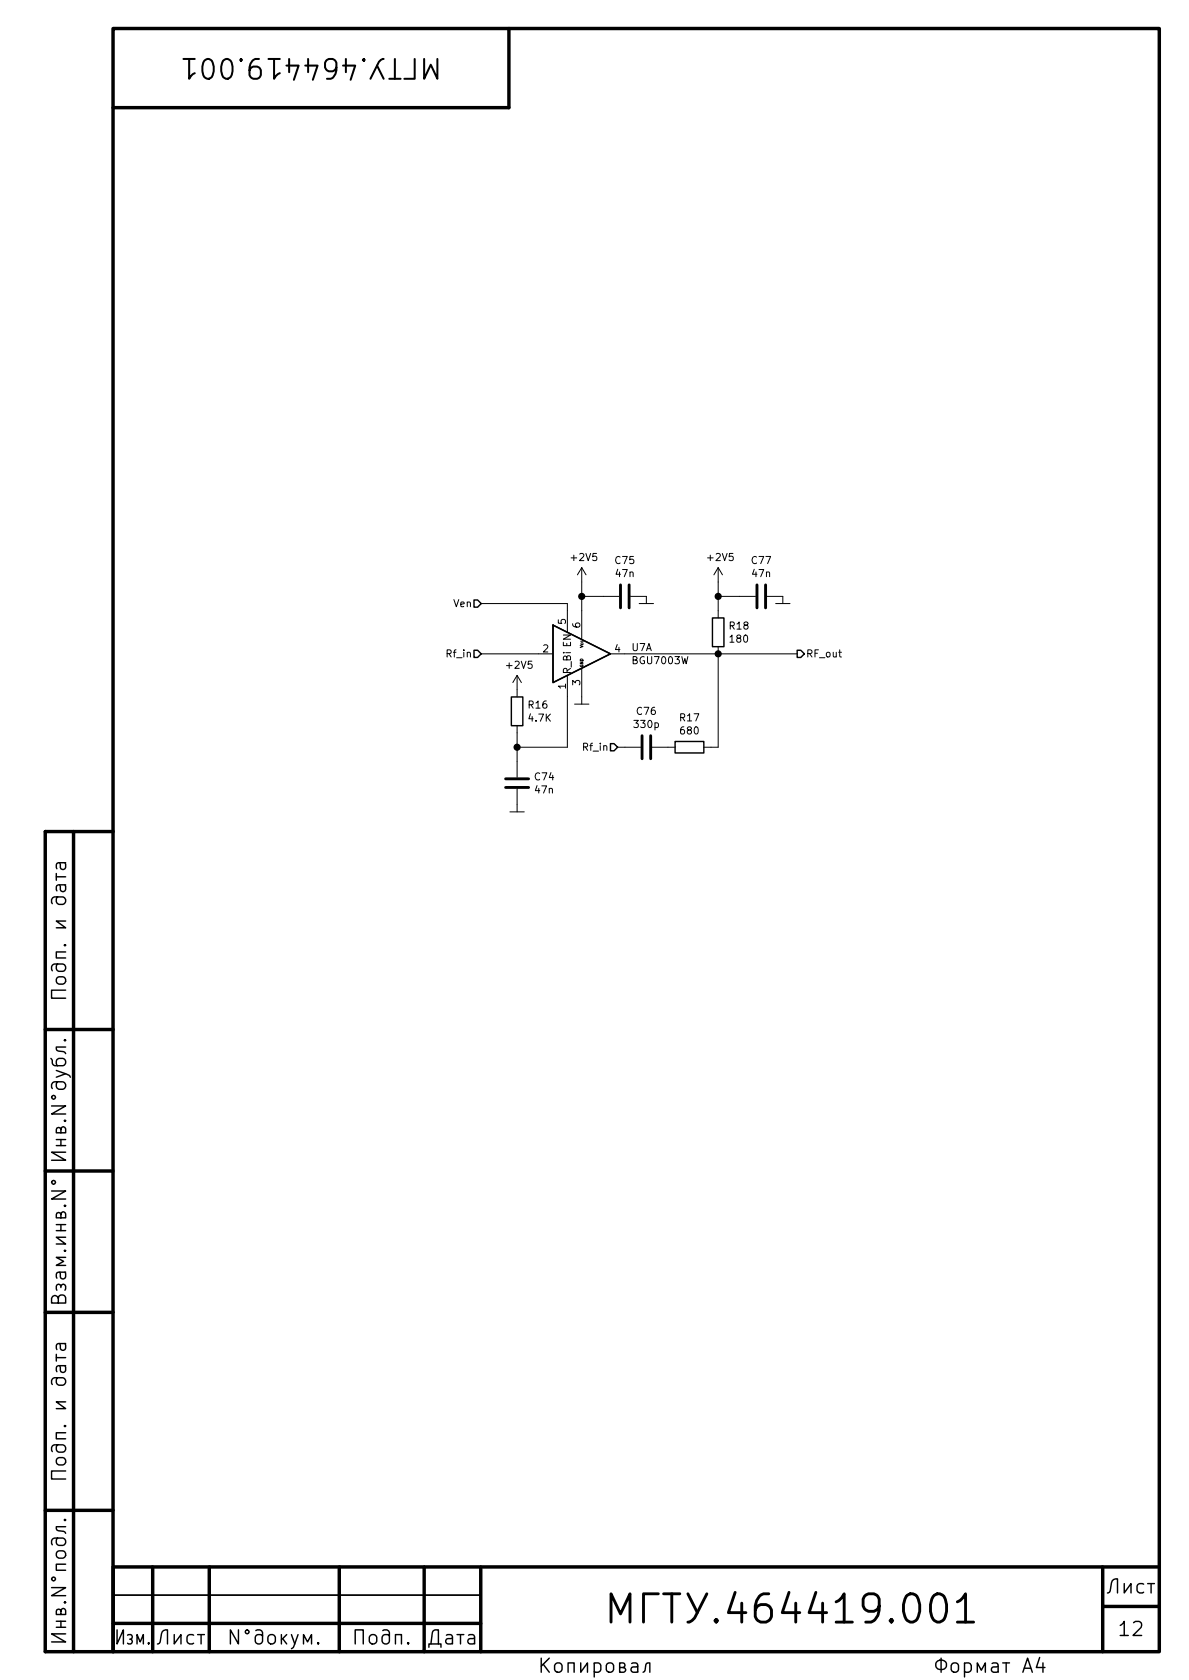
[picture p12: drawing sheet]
<svg xmlns="http://www.w3.org/2000/svg" width="210mm" height="297mm" viewBox="0 0 210 297" stroke-linecap="round" stroke-linejoin="round" font-family="sans-serif">
<g fill="none" stroke="#000" stroke-width=".61">
<path d="M20 5h185v287h-185zM90 5v14h-70M13 147v145M20 147h-12v145h12M8 182h12M8 207h12M8 232h12M8 267h12M27 277v15M37 277v15M60 277v15M75 277v15"/>
<path d="M85 277v15M195 277v15M205 277h-185v15M20 287h65M195 284h10"/>
</g>
<path d="M20 282h65" fill="none" stroke="#000" stroke-width=".3"/>
<g fill="none" stroke="#000" stroke-width=".25">
<path d="M83.8 106.1h.7l.6 .6-.6 .7h-.7zM83.8 115h.7l.6 .6-.6 .6h-.7zM97.8 110.5l10.1 5.1-10.1 5.1zM126 109.3h2v5h-2zM141 115h.6l.6 .6-.6 .6h-.6zM90.4 123.2h2.1v5.1h-2.1zM107.9 131.5h.7l.6 .6-.6 .7h-.7zM119.4 131.1h5.1v2h-5.1zM10 154.4v1.2M10 155h1.6M10.2 158.6a.82 .82 0 0 0-.1 1.1l.3 .2h.7a.68 .68 0 0 0 .5-.7 .68 .68 0 0 0-.5-.6h-1.5l-.3 .1-.2 .4 .1 .7M10.5 156.4l.2 .9a.48 .48 0 0 0 .4 .4 .48 .48 0 0 0 .5-.4l-.1-.9"/>
<path d="M10.5 152.5l.2 .9a.48 .48 0 0 0 .4 .3 .48 .48 0 0 0 .5-.3l-.1-.9M11.6 156.4h-1.3l-.2 .2-.1 .2 .1 .7M11.6 152.5h-1.3l-.2 .2-.1 .2 .1 .7M10.2 172.8l.9-.1a.67 .67 0 0 1 .5 .7 .67 .67 0 0 1-.5 .6h-.7a.69 .69 0 0 1-.2-1.2zM10.2 170.4a.82 .82 0 0 0-.1 1.1l.3 .2h.7a.67 .67 0 0 0 .5-.6 .67 .67 0 0 0-.5-.7h-1.5l-.3 .2a.79 .79 0 0 0-.1 1M11.4 167.1l.1-.1 .1 .1-.1 .1-.1-.1h.2M11.6 175.1h-2.5v1.4h2.5M11.6 168.3h-1.6v1.1h1.6M11.6 162.9h-1.6l1.6 1.1h-1.6M9 187.1l.2 .4v.5l.3 .3 1.6 .1a.67 .67 0 0 0 .5-.6 .67 .67 0 0 0-.5-.7h-.7l-.2 .2a.78 .78 0 0 0 0 1.1M10 189.3l2.2 .8 .2 .4M10.8 199.7l.1-.3 .2-.2 .4 .2 .1 .2v.7h-1.6l.1-.8 .2-.1 .4 .1 .1 .8"/>
<path d="M11.4 183.9l.1-.1 .1 .1-.1 .2-.1-.2h.2M11.6 185.1h-1.6l.1 .6 1.2 .2 .3 .4M11.6 189.9l-1.6 .6M9.1 210.6h2.5l-2.5 1.4h2.5M9.2 208.8l.3-.1 .2 .1 .1 .3-.1 .2-.2 .1-.3-.1-.1-.2zM10 202.6h1.6M10 201.5h1.6M10.8 214.7l.1-.3 .2-.1 .4 .1 .1 .2v.7h-1.6l.1-.8 .2-.1 .4 .1 .1 .8M10.8 201.5v1.1M11.4 213.2l.1-.1 .1 .1-.1 .1-.1-.1h.2M11.6 203.7h-2.5l2.5 1.4h-2.5M10 239.5v1.2"/>
<path d="M10.1 228.1l-.1-.7 .1-.2 .2-.1 .4 .1 .1 .2 .3-.3 .4 .1 .1 .2-.1 .7M10.3 229.6l.1-.4a.69 .69 0 0 1 1.2 .2v1h-2.5v-.8a.61 .61 0 0 1 .6-.5 .61 .61 0 0 1 .6 .5v.8M10.5 224.9l.2 .3v.6a.48 .48 0 0 0 .4 .3 .48 .48 0 0 0 .5-.3v-.6l-.1-.3M10.5 237.6l.2 .8a.48 .48 0 0 0 .4 .4 .48 .48 0 0 0 .5-.4l-.1-.8M10.8 227.4v.2M11.6 224.9h-1.3l-.2 .2-.1 .2 .1 .7M11.6 222.3h-1.6l1.3 .7-1.3 .7h1.6M11.6 237.6h-1.3l-.2 .1-.1 .2 .1 .7M10 240h1.6M10.1 257.9l.3-.2h.7a.67 .67 0 0 1 .5 .7 .67 .67 0 0 1-.5 .6h-.7a.67 .67 0 0 1-.3-1.1zM10.2 255.5a.82 .82 0 0 0-.1 1l.3 .3h.7a.67 .67 0 0 0 .5-.7 .67 .67 0 0 0-.5-.6h-1.5l-.3 .1a.79 .79 0 0 0-.1 1.1M10.2 243.6a.82 .82 0 0 0-.1 1.1l.3 .2h.7a.68 .68 0 0 0 .5-.6 .68 .68 0 0 0-.5-.7h-1.5l-.3 .1-.2 .4 .1 .7"/>
<path d="M10.5 241.5l.2 .8a.48 .48 0 0 0 .4 .4 .48 .48 0 0 0 .5-.4l-.1-.8M11.4 252.1l.1-.1 .1 .1-.1 .2-.1-.2h.2M11.6 253.3h-1.6v1.1h1.6M11.6 247.9h-1.6l1.6 1.2h-1.6M11.6 241.5h-1.3l-.2 .1-.1 .2 .1 .7M10.2 274.3l.9-.1a.67 .67 0 0 1 .5 .7 .67 .67 0 0 1-.5 .6h-.7a.69 .69 0 0 1-.2-1.2zM10.2 271.9a.82 .82 0 0 0-.1 1.1l.3 .2h.7a.67 .67 0 0 0 .5-.6 .67 .67 0 0 0-.5-.7h-1.5l-.3 .2a.79 .79 0 0 0-.1 1M11.4 268.7l.1-.1 .1 .1-.1 .2-.1-.2h.2M11.6 269.9h-1.6l.1 .6 1.2 .2 .3 .4M11.6 260.1h-2.5v1.4h2.5M198.8 280v1.6l1.2-1.6v1.6M202.9 280h1.2"/>
<path d="M203.6 280v1.6M10 287.7h1.6M10 286.7h1.6M10.8 284.9l.1-.4 .2-.1 .4 .1 .1 .2v.8h-1.6l.1-.9 .2-.1 .4 .1 .1 .9M10.8 286.7v1M11.4 283.3l.1-.1 .1 .1-.1 .1-.1-.1h.2M11.6 288.9h-2.5l2.5 1.4h-2.5M20.7 288.2v2.5l1.1-2.5v2.5M22.6 289.1l.1-.1 .6 .1 .1 .4-.3 .3a.45 .45 0 0 1 .3 .4 .45 .45 0 0 1-.3 .5l-.5-.2M24.2 290.7v-1.7l.6 1.3 .5-1.3v1.7M26.3 290.4v.3l-.1-.2 .1-.1v.3M27.8 290.7l.4-.2 .1-.2 .2-1.4a.86 .86 0 0 1 1.1-.7v2.5"/>
<path d="M30.8 289v1.7l1.2-1.7v1.7M34.2 289.1a.82 .82 0 0 0-1 .1l-.1 .3 .1 .9 .3 .3 .7-.2M35 289h1.1M35.6 289v1.7M42.2 288.2v2.5l-1.5-2.5v2.5M43.5 288.3l.2-.1 .2 .1 .2 .2-.2 .3-.2 .1-.2-.1-.1-.3zM45.2 288.3a.79 .79 0 0 1 1.1 .1l.1 .3v1.5a.67 .67 0 0 1-.6 .5 .67 .67 0 0 1-.7-.5l.1-1a.82 .82 0 0 1 1.1-.1l.1 .1M51.5 289l.6 1.7M52.7 289l-.8 2.2-.4 .3M53.7 290.7v-1.7l.7 1.3 .7-1.3v1.7M56.3 290.4l.1 .1-.1 .2-.1-.2 .1-.1v.3M62.8 290.7v-2.5h1.4v2.5"/>
<path d="M65.6 289.1a.7 .7 0 0 1 1 .4v.7a.68 .68 0 0 1-.6 .5 .68 .68 0 0 1-.7-.5v-.7zM67.7 288.3l.7-.1 .4 .2 .1 1.8a.67 .67 0 0 1-.7 .5 .67 .67 0 0 1-.6-.5v-.7l.1-.3a.78 .78 0 0 1 1.2 0M69.9 290.7v-1.7h1.1v1.7M72.2 290.4l.1 .1-.1 .2-.1-.2 .1-.1v.3M75.8 291.2v-.5h2.2v.5M76.2 290.7l.3-2 .1-.3 .3-.2h.6v2.5M78.9 289.1l.3-.1 .7 .1 .1 .3v1.3M80 289.6l-.8 .1a.48 .48 0 0 0-.4 .5 .48 .48 0 0 0 .4 .5l.8-.2M80.8 289h1.2M81.4 289v1.7M82.9 289.1l.2-.1 .7 .1 .1 .3v1.3M83.9 289.6l-.8 .1a.48 .48 0 0 0-.4 .5 .48 .48 0 0 0 .4 .5l.8-.2"/>
<path d="M95.7 293.2v2.5M96.1 294.2l1 1.5M97.1 293.2l-1.4 1.4M98.2 294.2a.69 .69 0 0 1 1.2 .3v.7a.68 .68 0 0 1-.7 .5 .68 .68 0 0 1-.6-.5v-.7zM100.5 295.7v-1.7h1v1.7M102.7 294v1.7l1.2-1.7v1.7M105.1 294.1a.82 .82 0 0 1 1 .1l.1 .3-.1 .9-.3 .3-.7-.2M105.1 294v2.5M107.3 294.2a.69 .69 0 0 1 1.2 .3v.7a.67 .67 0 0 1-.6 .5 .67 .67 0 0 1-.7-.5zM109.6 294.8l.8-.1 .1-.2-.1-.4-.8-.1v1.7h.7l.2-.2 .1-.3-.1-.2-.3-.2M111.7 294.1l.2-.1 .7 .1 .2 .3v1.3M112.8 294.6l-.3 .1h-.6a.48 .48 0 0 0-.3 .5 .48 .48 0 0 0 .3 .5h.6l.3-.2"/>
<path d="M113.7 295.7l.3-.2 .2-1.1 .1-.3 .3-.1h.3v1.7M170.6 294.1a.79 .79 0 0 1 1.2 .4v.7l-.2 .2a.79 .79 0 0 1-1 .1M172.8 295.7v-1.7l.7 1.3 .7-1.3v1.7M175.4 294.1l.3-.1 .7 .1 .1 .3v1.3M176.5 294.6l-.8 .1a.48 .48 0 0 0-.4 .5 .48 .48 0 0 0 .4 .5l.8-.2M177.3 294h1.2M177.9 294v1.7M180.9 295.7l.8-2.5 .8 2.5M181.1 295h1.2M183.8 293.1l-.5 1.7h1.5M184.4 294v1.7M195.8 281.6l.4-.1 .1-.2 .2-1.4a.86 .86 0 0 1 1.1-.7v2.4"/>
<path d="M202.2 280.1a.82 .82 0 0 0-1 .1l-.1 .3 .1 .9 .3 .2 .7-.1"/>
</g>
<g fill="none" stroke="#000" stroke-width=".51">
<path d="M109.7 103.4v4.1M111.3 103.4v4.1M133.9 103.4v4.1M135.4 103.4v4.1M89.4 139.2h4.1M89.4 137.7h4.1M113.5 130.1v4M115.1 130.1v4M108.1 286.8v-5l1.6 3.6 1.7-3.6v5M116.4 281.8h-2.6v5M117.3 281.8h2.9M160.2 282.3a1.2 1.2 0 0 1 1.3-.5 1.2 1.2 0 0 1 .9 .9 3.8 3.8 0 0 1-.5 3.8 1.17 1.17 0 0 1-1.9-.7 4.2 4.2 0 0 1 .2-3.5z"/>
<path d="M165 282.3a1.2 1.2 0 0 1 1.2-.5 1.2 1.2 0 0 1 1 .9 3.9 3.9 0 0 1-.5 3.8 1.17 1.17 0 0 1-1.9-.7 4.3 4.3 0 0 1 .2-3.5zM169.3 283.2l.5-.2 .9-1.2v5M169.3 286.8h2.9"/>
</g>
<path d="M32.4 10.4h2M33.5 10.4v3.5l.6-.8 .3-.2M36.1 10.8a.84 .84 0 0 1 .9-.4 .84 .84 0 0 1 .6 .7 2.67 2.67 0 0 1-.3 2.7 .83 .83 0 0 1-1.4-.5 3.1 3.1 0 0 1 .2-2.5zM39.4 10.8a.86 .86 0 0 1 .9-.4 .86 .86 0 0 1 .7 .7 2.75 2.75 0 0 1-.4 2.7 .81 .81 0 0 1-1.3-.5 3 3 0 0 1 .1-2.5zM68.8 13.9h2M73.3 10.4v3.5h-1.8M75 10.4v3.5l1.2-2.5 1.1 2.5v-3.5" fill="none" stroke="#000" stroke-width=".36"/>
<g fill="none" stroke="#000" stroke-width=".18">
<path d="M85.1 106.7h15.2v5.1M85.1 115.6h12.7M91.4 119.4l-.7 1.3M91.4 119.4v3.8M91.4 119.4l.8 1.3M100.3 119.4v12.7h-8.9M102.9 105.4h6.6M102.9 100.4l-.8 1.2M102.9 100.4v12.7M102.9 118.1v6.4M102.9 100.4l.7 1.2M107.9 115.6h33.1"/>
<path d="M111.5 105.4h2.8v1.3M113 106.7h2.6M127 105.4h6.6M127 100.4l-.8 1.2M127 100.4v8.9M127 114.3v17.8h-2.5M127 100.4l.8 1.2M135.6 105.4h2.8v1.3M137.2 106.7h2.5M91.4 128.3v9.2M91.4 139.5v4M93.8 126.2l-.3 .9h.8"/>
<path d="M96.8 126.8l.5 .7M97.3 126.2l-.7 .8M101.6 124.5h2.5M109.2 132.1h4.1M115.3 132.1h4.1M90.2 143.5h2.5"/>
</g>
<g fill="#000" stroke="#000" stroke-width=".25">
<circle cx="102.9" cy="105.4" r=".51"/>
<circle cx="127" cy="115.6" r=".51"/>
<circle cx="127" cy="105.4" r=".51"/>
<circle cx="91.4" cy="132.1" r=".51"/>
</g>
<text font-size="7" x="120.6" y="287">.464419.001</text>
<text font-size="4.9" x="68.6" y="10.3" transform="rotate(-180 68.6 10.3)">.464419.001</text>
<g font-size="3.5">
<text x="11.7" y="197.4" transform="rotate(-90 11.7 197.4)">.N°.</text>
<text x="11.7" y="222.4" transform="rotate(-90 11.7 222.4)">..N°</text>
<text x="11.7" y="282.4" transform="rotate(-90 11.7 282.4)">.N°.</text>
<text x="23.1" y="290.8">.</text>
<text x="46.1" y="290.8">N°.</text>
<text x="198.1" y="289.3">12</text>
<text x="166" y="295.8">A4</text>
</g>
<g font-size="1.8">
<text x="101.2" y="99.2">+2V5</text>
<text x="108.9" y="99.7">C75</text>
<text x="125.3" y="99.2">+2V5</text>
<text x="133" y="99.7">C77</text>
<text x="80.3" y="107.4">Ven</text>
<text x="109" y="102">47n</text>
<text x="133.1" y="102">47n</text>
<text x="100.1" y="110.4" transform="rotate(-90 100.1 110.4)">5</text>
<text x="102.6" y="111" transform="rotate(-90 102.6 111)">6</text>
<text x="129.1" y="111.3">R18</text>
<text x="129.2" y="113.6">180</text>
<text x="79.1" y="116.2">Rf_in</text>
<text x="89.7" y="118.2">+2V5</text>
<text x="96" y="115.4">2</text>
<text x="101" y="119.3" transform="rotate(-90 101 119.3)">R_Bi EN</text>
<text x="108.7" y="115.4">4</text>
<text x="111.7" y="115.1">U7A</text>
<text x="112" y="117.4">BGU7003W</text>
<text x="142.5" y="116.2">RF_out</text>
<text x="93.5" y="125.3">R16</text>
<text x="100.1" y="121.8" transform="rotate(-90 100.1 121.8)">1</text>
<text x="102.6" y="121.2" transform="rotate(-90 102.6 121.2)">3</text>
<text x="94.2" y="127.6">4.7</text>
<text x="112.3" y="128.7">330p</text>
<text x="112.7" y="126.4">C76</text>
<text x="120.3" y="127.5">R17</text>
<text x="120.4" y="129.9">680</text>
<text x="94.6" y="138">C74</text>
<text x="103.3" y="132.8">Rf_in</text>
<text x="94.7" y="140.3">47n</text>
</g>
<g font-size=".7">
<text x="103.1" y="118" transform="rotate(-90 103.1 118)">GND</text>
<text x="103.1" y="114.5" transform="rotate(-90 103.1 114.5)">Vcc</text>
</g>
</svg>
